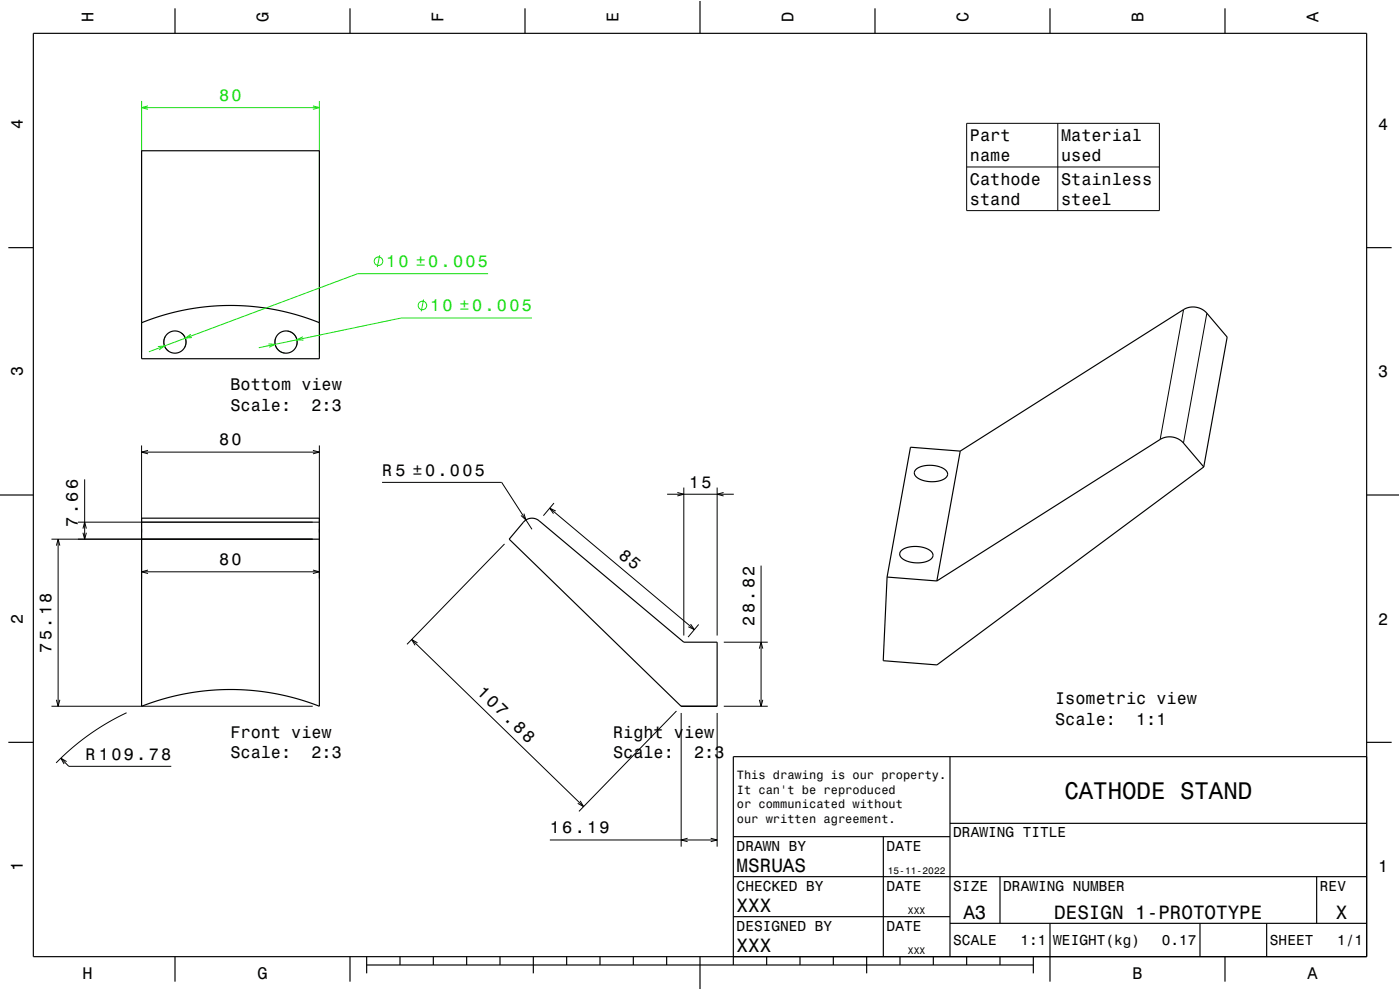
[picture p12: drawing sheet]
<svg xmlns="http://www.w3.org/2000/svg" width="420mm" height="297mm" viewBox="0 0 420 297" stroke-linecap="round" stroke-linejoin="round" font-family="sans-serif">
<g fill="none" stroke="#000" stroke-width=".3">
<path d="M290 37h57.8v26.2h-57.8zM317.3 37v26.2M290 50.1h57.8M355.1 92.9l-7 38.9M362.1 94l-7.1 38.9M42.5 133.6v39.9M42.5 135.6h53.3M44.4 135.1l-1.9 .5 1.9 .6M93.9 135.1l1.9 .5-1.9 .6M95.8 133.6v39.9M23.4 156.6h72.4M24.9 158.6l.5-2 .5 2"/>
<path d="M24.9 159.8l.5 2 .5-2M25.4 143.8v18M114.6 144.7h35.9l9.1 14.1M157.2 154.1l.6 1.9-1.5-1.4M164.9 152.5l43.4 36.4M166.2 150.9l-3.2 3.8M166.7 153.3l-1.8-.8 1.2 1.6M200.1 148.3h20M203.2 147.8l1.9 .5-1.9 .5M205.1 146.3v44.4M215.1 146.3v44.4M217.1 147.8l-2 .5 2 .5"/>
<path d="M15.4 161.8h78.4M16.9 163.7l.5-1.9 .6 1.9M17.4 161.8v50.1M42.5 171.5h53.3M44.4 171l-1.9 .5 1.9 .6M93.9 171l1.9 .5-1.9 .6M151.4 163.2l-29.3 30.1M228.3 169.7v42.2M123.5 191.9l51.6 50.1M125.2 192.8l-1.7-.9 1 1.7M207.2 187.2l1.1 1.7-1.8-.9M209.6 187.3l-3.2 3.8"/>
<path d="M217.1 192.7h13.2M227.8 194.6l.5-1.9 .5 1.9M15.4 211.9h78.4M16.9 209.9l.5 2 .6-2M38 213.8l-5.8 3.1-5.8 3.8-5 3.8-4.6 4.4M202.9 213.3l-29.2 30.1M204.4 213.9v40.1M215.1 213.9v40.1M217.1 211.9h13.2M227.8 209.9l.5 2 .5-2M18.3 227.5l2.3 2.4h30.8M20 228.5l-1.7-1 .9 1.7"/>
<path d="M165 252h50.1M174 240.3l1.1 1.7-1.8-1M206.3 251.5l-1.9 .5 1.9 .5M213.2 251.5l1.9 .5-1.9 .5"/>
</g>
<g fill="none" stroke="#16de12" stroke-width=".3">
<path d="M42.5 30.3v75.3M42.5 32.3h53.3M44.4 31.8l-1.9 .5 1.9 .5M93.9 31.8l1.9 .5-1.9 .5M95.8 30.3v75.3M113.9 76.6l-.7 3.5M54.4 99.9a3.3 3.3 0 0 1 1 4.3M86.3 99.3a3.3 3.3 0 0 1 2.6 4.6M127.1 89.9l-.7 3.5M146.4 82.1h-39.1l-62.6 23.4M159.6 95.4h-39.2l-42.7 8.9M47.4 104l2-.2-1.7 1.1"/>
<path d="M49.6 101a3.3 3.3 0 0 0 1 4.3M57.2 100.3l-1.6 1.1 2-.1M80.5 103.2l2 .1-1.7 .9M82.7 101.3a3.3 3.3 0 0 0 2.7 4.6M90.9 101l-1.8 .9 2 .1"/>
<circle cx="113.6" cy="78.4" r="1.28"/>
<circle cx="126.7" cy="91.6" r="1.28"/>
</g>
<g fill="none" stroke="#000" stroke-width=".35">
<path d="M10 10h400v277h-400zM52.5 2.5v7.5M105 2.5v7.5M157.5 2.5v7.5M210 0v10M262.5 2.5v7.5M315 2.5v7.5M367.5 2.5v7.5M42.5 45.2h53.3v62.4h-53.3zM2.5 74.3h7.5M410 74.3h7.5M95.8 96.8l-6.4-2.2-6.9-1.7-7-1-6.5-.3-6.8 .4-6.5 .9-6.6 1.6-6.6 2.3"/>
<path d="M288.1 135.3l67-42.4a5.5 5.5 0 0 1 7 1.1l6.1 7.1-7.1 39M288.1 135.3l-15-1.1-7 38.9M288.1 135.3l-7 39M0 148.5h10M42.5 155.5h53.3v56.4l-6.9-2.3-6.8-1.6-6.2-.8-7.2-.3-6.3 .3-6.9 .9-6.5 1.6-6.5 2.2zM157.2 156.5a3.3 3.3 0 0 1 4.5-.3l43.4 36.5h10v19.2h-10.8l-51.5-50.1zM274.7 140.9a7.7 7.7 0 0 1 9.3 .5 1.79 1.79 0 0 1-1.5 2.6l-2.2 .5-2.2-.1a3.8 3.8 0 0 1-3.8-2.6zM361.1 140.1l-6.1-7.2a5.5 5.5 0 0 0-6.9-1.1l-67 42.5M361.1 140.1l-80 59.4-16.1-1.3 1.1-25.1M410 148.5h10M42.5 161.8h53.3M266.1 173.1l15 1.2"/>
<path d="M270.4 165.1a7.8 7.8 0 0 1 9.2 .7 1.78 1.78 0 0 1-1.4 2.6l-2.7 .5-2.9-.4a2.65 2.65 0 0 1-2.6-2.7zM204.3 211.9h.1M2.5 222.7h7.5M285 227v60M410 222.7h7.5M410 227h-190v62.5M220 251h65M265 251v36M285 247h125M220 275h65M220 263h190M285 277h125"/>
<path d="M300 263v14M315 277v17.5M360 277v10M380 277v10M395 263v14M52.5 287v7.5M105 287v7.5M110 289.5h200M110 287v5M120 287v2.5M130 287v2.5M140 287v2.5"/>
<path d="M150 287v2.5M160 287v5M170 287v2.5M180 287v2.5M190 287v2.5M200 287v2.5M210 287v10M230 287v2.5M240 287v2.5M250 287v2.5M260 287v5M270 287v2.5"/>
<path d="M280 287v2.5M290 287v2.5M300 287v2.5M310 287v5M367.5 287v7.5"/>
<circle cx="52.5" cy="102.6" r="3.3"/>
<circle cx="85.8" cy="102.6" r="3.3"/>
</g>
<path d="M0 0h420v297h-420" fill="none" stroke="#fff" stroke-width=".3"/>
<text font-size="7.2" x="319.3" y="239.6">CATHODE STAND</text>
<g font-size="5.8">
<text x="221" y="261.6">MSRUAS</text>
<text x="221" y="273.6">XXX</text>
<text x="289" y="275.6">A3</text>
<text x="316.3" y="275.6">DESIGN 1-PROTOTYPE</text>
<text x="400.8" y="275.6">X</text>
<text x="221" y="285.6">XXX</text>
</g>
<g font-size="5.1">
<text x="185.3" y="167" transform="rotate(40 185.3 167)">85</text>
<text x="142.9" y="207.9" transform="rotate(44 142.9 207.9)">107.88</text>
</g>
<g font-size="5">
<text x="28.1" y="6.5" transform="rotate(-90 28.1 6.5)">H</text>
<text x="80.6" y="6.5" transform="rotate(-90 80.6 6.5)">G</text>
<text x="133.1" y="6.5" transform="rotate(-90 133.1 6.5)">F</text>
<text x="185.6" y="6.5" transform="rotate(-90 185.6 6.5)">E</text>
<text x="238.1" y="6.5" transform="rotate(-90 238.1 6.5)">D</text>
<text x="290.6" y="6.5" transform="rotate(-90 290.6 6.5)">C</text>
<text x="343.1" y="6.5" transform="rotate(-90 343.1 6.5)">B</text>
<text x="395.6" y="6.5" transform="rotate(-90 395.6 6.5)">A</text>
<text x="6.8" y="38.7" transform="rotate(-90 6.8 38.7)">4</text>
<text x="413.5" y="39">4</text>
<text x="291" y="42.4">Part</text>
<text x="318.3" y="42.4">Material</text>
<text x="291" y="48.4">name</text>
<text x="318.3" y="48.4">used</text>
<text x="291" y="55.4">Cathode</text>
<text x="318.3" y="55.4">Stainless</text>
<text x="291" y="61.5">stand</text>
<text x="318.3" y="61.5">steel</text>
<text x="6.8" y="112.9" transform="rotate(-90 6.8 112.9)">3</text>
<text x="413.5" y="113.2">3</text>
<text x="69.1" y="117.1">Bottom view</text>
<text x="69.1" y="123.2">Scale:</text>
<text x="93.4" y="123.2">2:3</text>
<text x="65.8" y="133.6">80</text>
<text x="114.6" y="142.7">R 5 ±0.005</text>
<text x="206.8" y="146.3">15</text>
<text x="23.4" y="158.1" transform="rotate(-90 23.4 158.1)">7.66</text>
<text x="65.8" y="169.5">80</text>
<text x="6.8" y="187.1" transform="rotate(-90 6.8 187.1)">2</text>
<text x="226.3" y="187.7" transform="rotate(-90 226.3 187.7)">28.82</text>
<text x="413.5" y="187.4">2</text>
<text x="15.4" y="195.8" transform="rotate(-90 15.4 195.8)">75.18</text>
<text x="316.6" y="211.3">Isometric view</text>
<text x="69.1" y="221.4">Front view</text>
<text x="183.9" y="221.4">Right view</text>
<text x="316.6" y="217.4">Scale:</text>
<text x="340.8" y="217.4">1:1</text>
<text x="25.6" y="227.9">R 109.78</text>
<text x="69.1" y="227.5">Scale:</text>
<text x="93.4" y="227.5">2:3</text>
<text x="183.9" y="227.5">Scale:</text>
<text x="208.2" y="227.5">2:3</text>
<text x="165" y="250">16.19</text>
<text x="6.8" y="261.3" transform="rotate(-90 6.8 261.3)">1</text>
<text x="413.5" y="261.6">1</text>
<text x="24.7" y="293.8">H</text>
<text x="77.2" y="293.8">G</text>
<text x="339.7" y="293.8">B</text>
<text x="392.2" y="293.8">A</text>
</g>
<g font-size="5" fill="#16de12">
<text x="65.8" y="30.3">80</text>
<text x="115.8" y="80.1">10 ±0.005</text>
<text x="129" y="93.4">10 ±0.005</text>
</g>
<g font-size="4.3">
<text x="286" y="251.2">DRAWING TITLE</text>
<text x="221" y="255.2">DRAWN BY</text>
<text x="266" y="255.2">DATE</text>
<text x="221" y="267.2">CHECKED BY</text>
<text x="266" y="267.2">DATE</text>
<text x="286" y="267.2">SIZE</text>
<text x="301" y="267.2">DRAWING NUMBER</text>
<text x="396" y="267.2">REV</text>
<text x="221" y="279.2">DESIGNED BY</text>
<text x="266" y="279.2">DATE</text>
<text x="286" y="283.6">SCALE</text>
<text x="306.2" y="283.6">1:1</text>
<text x="316" y="283.6">WEIGHT(kg)</text>
<text x="348.6" y="283.6">0.17</text>
<text x="381" y="283.6">SHEET</text>
<text x="401.2" y="283.6">1/1</text>
</g>
<g font-size="3.6">
<text x="221.1" y="233.8">This drawing is our property.</text>
<text x="221.1" y="238.1">It can't be reproduced</text>
<text x="221.1" y="242.5">or communicated without</text>
<text x="221.1" y="246.8">our written agreement.</text>
</g>
<g font-size="2.9">
<text x="266.3" y="262.3">15-11-2022</text>
<text x="272.4" y="274.3">XXX</text>
<text x="272.4" y="286.3">XXX</text>
</g>
</svg>
